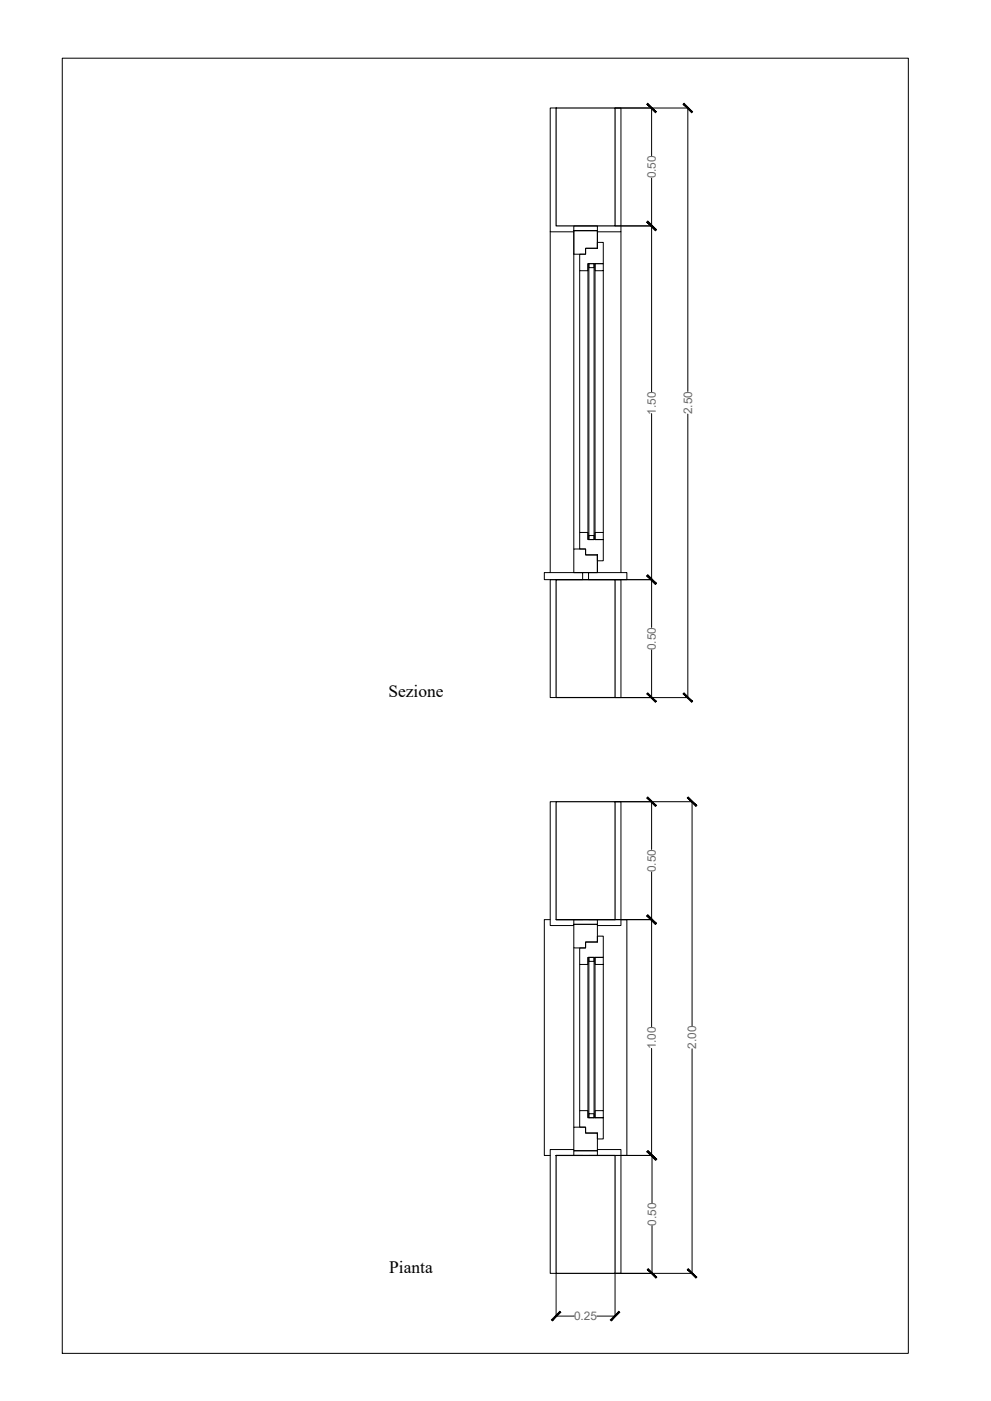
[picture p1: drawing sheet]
<svg xmlns="http://www.w3.org/2000/svg" width="420mm" height="594mm" viewBox="0 0 420 594" stroke-linecap="round" stroke-linejoin="round" font-family="sans-serif">
<!-- layer: muri -->
<path d="M235.8 45.8h25v50h-25zM235.8 245.8h25v50h-25zM235.8 340h25v50h-25zM235.8 490h25v50h-25z" fill="none" stroke="#000" stroke-width=".5"/>
<!-- layer: buco -->
<path d="M235.8 245.8h25M235.8 390h25M235.8 490h25" fill="none" stroke="#000" stroke-width=".42"/>
<!-- layer: lastre -->
<path d="M230.8 242.8h16.2v3h-16.2zM249.5 242.8h16.3v3h-16.3zM233.3 390h-2.5v100h2.5M235.8 390h11.2M249.5 390h11.3M263.3 390h2.5v100h-2.5M235.8 490h11.2M249.5 490h11.3" fill="none" stroke="#000" stroke-width=".42"/>
<!-- layer: controtelaio -->
<path d="M243.3 95.8h10v2h-10zM253.3 105.3v-7.5h-10v10M253.3 235.3v7.5h-10M243.3 390h10v2h-10zM243.3 488h10v2h-10z" fill="none" stroke="#000" stroke-width=".42"/>
<!-- layer: telaio -->
<path d="M243.3 97.8h10v7.5h-5v2.5h-5zM243.3 232.8h5v2.5h5v7.5h-10zM243.3 392h10v7.5h-5v2.5h-5zM243.3 478h5v2.5h5v7.5h-10z" fill="none" stroke="#000" stroke-width=".42"/>
<!-- layer: anta-fermavetro-sezionati -->
<path d="M248.3 105.3h5v-2.5h2.5v9h-6.5v3h-3.5v-7h2.5zM252.3 111.8h3.5v3h-3.5zM245.8 225.8h3.5v3h6.5v9h-2.5v-2.5h-5v-2.5h-2.5zM252.3 225.8h3.5v3h-3.5zM248.3 399.5h5v-2.5h2.5v9h-6.5v3h-3.5v-7h2.5zM252.3 406h3.5v3h-3.5zM245.8 471h3.5v3h6.5v9h-2.5v-2.5h-5v-2.5h-2.5zM252.3 471h3.5v3h-3.5z" fill="none" stroke="#000" stroke-width=".42"/>
<!-- layer: lastrevetro-distanziatori-sez -->
<path d="M249.3 111.8v117M249.7 111.8h2.2v1.7h-2.2zM249.7 111.8v117M251.9 111.8v117M252.3 111.8v117M249.7 227.1h2.2v1.7h-2.2zM249.3 406v68M249.7 406h2.2v1.7h-2.2zM249.7 406v68M251.9 406v68M252.3 406v68M249.7 472.3h2.2v1.7h-2.2z" fill="none" stroke="#000" stroke-width=".42"/>
<!-- layer: lineeproiettate -->
<path d="M233.3 98.3v144.5M263.3 98.3v144.5M243.3 107.8v125M245.8 114.8v111M255.8 114.8v111M243.3 402v76M245.8 409v62M255.8 409v62" fill="none" stroke="#000" stroke-width=".42"/>
<!-- layer: intonaco -->
<path d="M235.8 45.8h-2.5v52.5h10M260.8 45.8h2.5v52.5h-10M235.8 245.8h-2.5v50h2.5M260.8 245.8h2.5v50h-2.5M235.8 340h-2.5v52.5h10M260.8 340h2.5v52.5h-10M243.3 487.5h-10v52.5h2.5M253.3 487.5h10v52.5h-2.5" fill="none" stroke="#000" stroke-width=".42"/>
<!-- layer: 0 -->
<g fill="none" stroke="#000" stroke-width=".42">
<path d="M26.4 24.7h358.7v549.2h-358.7zM260.8 45.8h31M291.6 45.8v120.2M291.6 175.6v120.2M260.8 295.8h31M260.8 340h32.8M293.4 340v95.2M293.4 444.8v95.2M260.8 540h32.8M235.8 540v18.3M235.8 558.1h7.7M253.1 558.1h7.7"/>
<path d="M260.8 540v18.3"/>
</g>
<g fill="#000" stroke="#000" stroke-width=".42">
<path d="M274.3 44.2l3.6 3.6 .4-.4zM274.7 43.8l3.6 3.6-4-3.2z"/>
<path d="M289.6 44.2l3.6 3.6 .4-.4zM290 43.8l3.6 3.6-4-3.2z"/>
<path d="M274.7 93.8l-.4 .4 4 3.2zM274.3 94.2l4 3.2-.4 .4z"/>
<path d="M274.3 94.2l3.6 3.6 .4-.4zM274.7 93.8l3.6 3.6-4-3.2z"/>
<path d="M274.7 243.8l-.4 .4 4 3.2zM274.3 244.2l4 3.2-.4 .4z"/>
<path d="M274.3 244.2l3.6 3.6 .4-.4zM274.3 244.2l.4-.4 3.6 3.6z"/>
<path d="M274.7 293.8l-.4 .4 4 3.2zM274.3 294.2l4 3.2-.4 .4z"/>
<path d="M290 293.8l-.4 .4 4 3.2zM289.6 294.2l4 3.2-.4 .4z"/>
<path d="M274.3 338.3l3.6 3.7 .4-.4zM274.3 338.3l.4-.3 3.6 3.6z"/>
<path d="M291.4 338.3l3.6 3.7 .4-.4zM291.4 338.3l.4-.3 3.6 3.6z"/>
<path d="M274.7 388l-.4 .4 4 3.2zM274.3 388.4l4 3.2-.4 .4z"/>
<path d="M274.3 388.4l3.6 3.6 .4-.4zM274.3 388.4l.4-.4 3.6 3.6z"/>
<path d="M274.7 488l-.4 .3 4 3.3zM274.3 488.3l4 3.3-.4 .4z"/>
<path d="M274.5 488.3l3.6 3.6 .3-.3zM274.5 488.3l.3-.3 3.6 3.6z"/>
<path d="M274.8 538l-.3 .3 3.9 3.3zM274.5 538.3l3.9 3.3-.3 .3z"/>
<path d="M291.8 538l-.4 .3 4 3.3zM291.4 538.3l4 3.3-.4 .3z"/>
<path d="M237.4 556.1l-3.2 4 3.6-3.6zM233.8 559.7l3.6-3.6-3.2 4z"/>
<path d="M258.8 559.7l.4 .4 3.2-4zM262.4 556.1l.4 .4-3.6 3.6z"/>
</g>
<!-- layer: muri -->
<g fill="none" stroke="#000" stroke-width=".42">
<path d="M260.8 45.8h15.6M276.3 45.8v20.2M276.3 75.6v90.6M260.8 95.8h15.6M276.3 175.4v90.6M260.8 245.8h15.6M276.3 275.6v20.2M260.8 295.8h15.6M260.8 340h15.6M276.3 340v20.2M276.3 369.7v65.7M260.8 390h15.6"/>
<path d="M276.3 444.5v45.5M260.8 490h15.8M276.4 490v20.2M276.4 519.7v20.3M261 540h15.6"/>
</g>
<g font-size="7.4">
<text x="164.7" y="295.7">Sezione</text>
<text x="165" y="539.9">Pianta</text>
</g>
<g font-size="5" fill="#696969">
<text x="278" y="75.7" transform="rotate(-90 278 75.7)">0.50</text>
<text x="278" y="175.8" transform="rotate(-90 278 175.8)">1.50</text>
<text x="293.4" y="175.6" transform="rotate(-90 293.4 175.6)">2.50</text>
<text x="278" y="275.7" transform="rotate(-90 278 275.7)">0.50</text>
<text x="278" y="369.8" transform="rotate(-90 278 369.8)">0.50</text>
<text x="278" y="445" transform="rotate(-90 278 445)">1.00</text>
<text x="295.2" y="444.8" transform="rotate(-90 295.2 444.8)">2.00</text>
<text x="278.2" y="519.8" transform="rotate(-90 278.2 519.8)">0.50</text>
<text x="243.4" y="559.8">0.25</text>
</g>
</svg>
